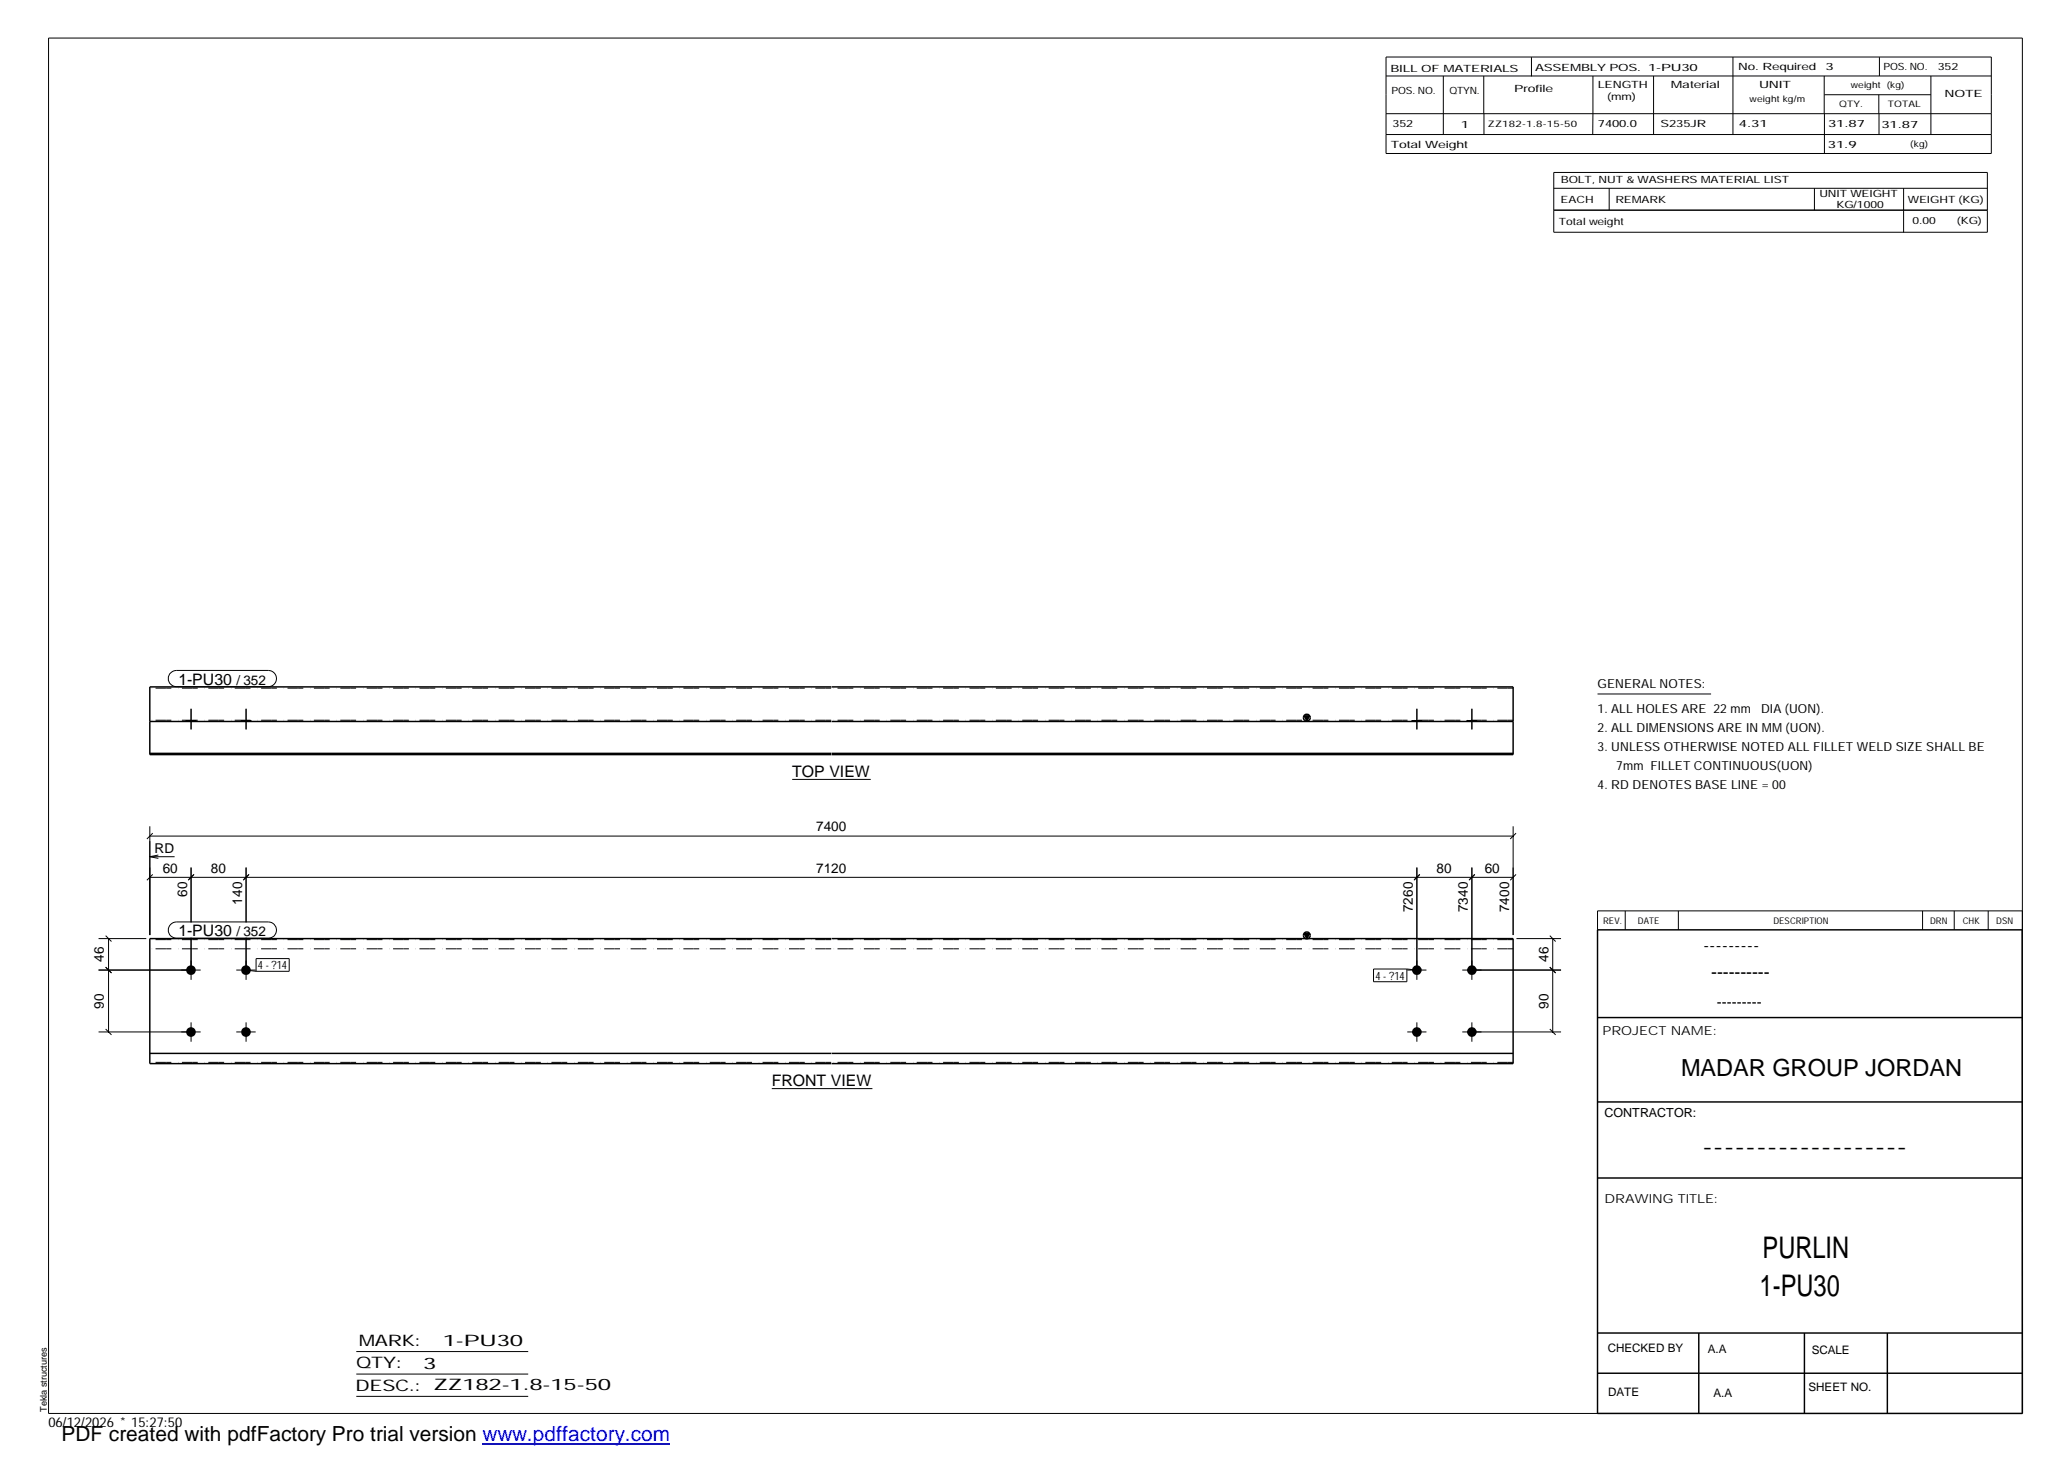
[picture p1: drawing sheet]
<svg xmlns="http://www.w3.org/2000/svg" width="420mm" height="297mm" viewBox="0 0 420 297" stroke-linecap="round" stroke-linejoin="round" font-family="sans-serif">
<g fill="#000">
<path d="M265 145.4h1.1l-.6 1.1zM265 189.7h1.1l-.6 1z"/>
<path d="M37.8 146.3h2v.3h-2z" fill-rule="evenodd"/>
<path d="M37.8 146.3h2v.3h-2z" fill-rule="evenodd"/>
<path d="M49 146.3h2v.3h-2z" fill-rule="evenodd"/>
<path d="M49 146.3h2v.3h-2z" fill-rule="evenodd"/>
<path d="M286.9 146.3h1.9v.3h-1.9z" fill-rule="evenodd"/>
<path d="M286.9 146.3h1.9v.3h-1.9z" fill-rule="evenodd"/>
<path d="M298.1 146.3h1.9v.3h-1.9z" fill-rule="evenodd"/>
<path d="M298.1 146.3h1.9v.3h-1.9z" fill-rule="evenodd"/>
<circle cx="38.8" cy="197.1" r=".98"/>
<circle cx="50" cy="197.1" r=".98"/>
<circle cx="287.9" cy="197.1" r=".97"/>
<circle cx="299" cy="197.1" r=".97"/>
<circle cx="38.8" cy="209.7" r=".98"/>
<circle cx="50" cy="209.7" r=".98"/>
<circle cx="287.9" cy="209.7" r=".97"/>
<circle cx="299" cy="209.7" r=".97"/>
</g>
<g fill="none" stroke="#000" stroke-width=".2">
<path d="M9.9 7.7h401v279.5h-401zM281.6 11.6h123v19.6h-123zM281.6 15.4h123M293.2 15.4v11.9M301.5 15.4v7.7M311.1 11.6v3.9M323.6 15.4v11.9M336 15.4v11.9M352.1 11.6v15.7M370.6 15.4v7.7M370.7 19.2h21.6M381.7 19.2v3.9"/>
<path d="M381.8 11.6v3.8M392.3 15.4v11.9M281.6 23.1h123M281.6 27.3h123M301.5 23.1v4.2M315.7 35h88.1v12.2h-88.1zM315.7 38.3h88.1M326.9 38.3v4.4M368.6 38.3v4.4M370.7 23.1v8.1M381.8 23.1v4.2M386.8 38.3v8.9"/>
<path d="M315.7 42.7h88.1M34.7 136.7l.5-.4 .6-.1h18.7a1.65 1.65 0 0 1 1.7 1.7 1.65 1.65 0 0 1-1.7 1.6h-18.7a1.63 1.63 0 0 1-1.5-1 1.63 1.63 0 0 1 .4-1.8zM37.8 146.3v.3M38.8 144v4.2M39.8 146.3v.3M49 146.3v.3M50 144v4.2M51 146.3v.3M161 158.4h15.9M286.9 146.3v.3M287.9 144v4.2M288.8 146.3v.3"/>
<path d="M298.1 146.3v.3M299 144v4.2M300 146.3v.3M324.6 141h23M30.4 169.9h277M30.4 167.9v22.1M30.4 178.3h277M30.4 174.1l1.8 .3M30.4 174.1h5.1M31 169.3l-1.2 1.2M31 177.7l-1.2 1.1M32.2 173.7l-1.8 .4"/>
<path d="M38.3 178.7l1.1-1-1.2 1.1M38.8 176.3v11.1M49.5 178.7l1.1-1-1.2 1.1M50 176.3v11.1M287.4 178.7l1.1-1-1.2 1.1M287.9 176.3v22.8M298.5 178.7l1.1-1-1.2 1.1M299 176.3v22.8M307.4 167.9v22.1M308 169.3l-1.2 1.2M308 177.7l-1.2 1.1M20 197.1h20.8"/>
<path d="M20 190.7h9.7M21.5 196.5l1.1 1.2M21.5 190.1l1.1 1.2M22.1 190.7v19M34.7 187.8l.5-.4 .6-.1h18.7a1.65 1.65 0 0 1 1.7 1.7 1.65 1.65 0 0 1-1.7 1.6h-18.7a1.63 1.63 0 0 1-1.5-1 1.63 1.63 0 0 1 .4-1.8zM38.8 190.5v8.6M48 197.1h3.9M50 190.5v8.6M50 197.1l2 .2M52 194.8h6.8v2.5h-6.8zM279.1 196.9h6.7v2.6h-6.7zM285.8 196.9l2.1 .2"/>
<path d="M285.9 197.1h3.9M297.1 197.1h20.1M308.1 190.7h9.1M314.9 196.5l1.2 1.2M314.9 190.1l1.2 1.2M315.5 190.7v19M330.2 185.1v3.8M341 185.1v3.8M390.6 185.1v3.8M397 185.1v3.8M403.9 185.1v3.8M410.9 185.1h-86.3v3.8"/>
<path d="M20 209.7h20.8M21.5 209.1l1.1 1.2M38.8 207.7v4M48 209.7h3.9M50 207.7v4M285.9 209.7h3.9M287.9 207.7v4M297.1 209.7h20.1M299 207.7v4M314.9 209.1l1.2 1.2M156.8 221.2h20.4M72.4 274.6h34.9"/>
<path d="M72.4 279.2h34.9M72.4 283.7h34.9"/>
</g>
<g fill="none" stroke="#000" stroke-width=".3">
<path d="M168.9 139.6h-138.5v13.7h138.5M169 139.6h138.4v13.7h-138.4M30.4 153.1h138.5M30.4 146.6h138.5M169 153.1h138.4M169 146.6h138.4M265 145.4h1.1l-.6 1.1zM168.9 190.7h-138.5v25.4h138.5M169 190.7h138.4v25.4h-138.4M265 189.7h1.1l-.6 1zM324.6 188.9h86.2l.1 98.3h-86.3zM30.4 214h138.5"/>
<path d="M169 214h138.4M324.6 206.7h86.3M324.6 239.3h86.3M324.6 223.9h86.3M324.6 270.8h86.3M324.6 279h86.3M345.1 270.8v16.4M366.6 270.8v16.4M383.5 270.8v16.4"/>
<circle cx="265.5" cy="145.8" r=".7"/>
<circle cx="265.5" cy="190" r=".7"/>
</g>
<path d="M168.9 139.8h-138.5M307.4 139.8h-138.4M168.9 146.3h-138.5M307.4 146.3h-138.4M168.9 192.8h-138.5M168.9 190.9h-138.5M307.4 192.8h-138.4M307.4 190.9h-138.4M168.9 215.8h-138.5M307.4 215.8h-138.4" fill="none" stroke="#000" stroke-width=".2" stroke-dasharray="1.1 0 2.1 .7 0 1.4" stroke-linecap="butt"/>
<path d="M98 293.3h38.2" fill="none" stroke="#00f" stroke-width=".3"/>
<g font-size="6.1">
<text x="358.1" y="255.5">PURLIN</text>
<text x="357.5" y="263.3">1-PU30</text>
</g>
<text font-size="4.8" x="341.5" y="218.6">MADAR GROUP JORDAN</text>
<text font-size="4.2" x="12.5" y="292.7">PDF created with pdfFactory Pro trial version www.pdffactory.com</text>
<g font-size="3.6">
<text x="346.1" y="193.2">---------</text>
<text x="347.7" y="198.6">----------</text>
<text x="345.8" y="234.2">-------------------</text>
</g>
<g font-size="3.2">
<text x="36.2" y="139.1">1-PU30</text>
<text x="161" y="157.8">TOP VIEW</text>
<text x="36.2" y="190.2">1-PU30</text>
<text x="156.8" y="220.7">FRONT VIEW</text>
<text x="72.9" y="273.5">MARK:</text>
<text x="90" y="273.5">1-PU30</text>
<text x="72.4" y="278">QTY:</text>
<text x="86" y="278.1">3</text>
<text x="72.2" y="282.6">DESC.:</text>
<text x="88.1" y="282.4">ZZ182-1.8-15-50</text>
</g>
<text font-size="3" x="348.8" y="204.5">---------</text>
<g font-size="2.8">
<text x="48" y="139.1">/ 352</text>
<text x="31.4" y="173.2">RD</text>
<text x="165.8" y="168.9">7400</text>
<text x="33.1" y="177.3">60</text>
<text x="42.8" y="177.3">80</text>
<text x="165.8" y="177.3">7120</text>
<text x="291.9" y="177.3">80</text>
<text x="301.7" y="177.3">60</text>
<text x="38" y="182.3" transform="rotate(-90 38 182.3)">60</text>
<text x="49.2" y="183.8" transform="rotate(-90 49.2 183.8)">140</text>
<text x="287.1" y="185.4" transform="rotate(-90 287.1 185.4)">7260</text>
<text x="298.2" y="185.4" transform="rotate(-90 298.2 185.4)">7340</text>
<text x="306.6" y="185.4" transform="rotate(-90 306.6 185.4)">7400</text>
<text x="48" y="190.2">/ 352</text>
<text x="21.1" y="195.4" transform="rotate(-90 21.1 195.4)">46</text>
<text x="314.6" y="195.4" transform="rotate(-90 314.6 195.4)">46</text>
<text x="21.1" y="205" transform="rotate(-90 21.1 205)">90</text>
<text x="314.6" y="205" transform="rotate(-90 314.6 205)">90</text>
<text x="9.8" y="290">06/12/2026 * 15:27:50</text>
</g>
<g font-size="2.5">
<text x="324.6" y="139.9">GENERAL NOTES:</text>
<text x="324.6" y="148.7">2. ALL DIMENSIONS ARE IN MM (UON).</text>
<text x="324.6" y="144.9">1. ALL HOLES ARE 22 mm</text>
<text x="357.8" y="144.9">DIA (UON).</text>
<text x="324.6" y="152.5">3. UNLESS OTHERWISE NOTED ALL FILLET WELD SIZE SHALL BE</text>
<text x="324.6" y="160.2">4. RD DENOTES BASE LINE = 00</text>
<text x="328.4" y="156.4">7mm FILLET CONTINUOUS(UON)</text>
<text x="325.6" y="210.3">PROJECT NAME:</text>
<text x="326" y="226.9">CONTRACTOR:</text>
<text x="326" y="244.4">DRAWING TITLE:</text>
</g>
<g font-size="2.4">
<text x="326.7" y="274.7">CHECKED BY</text>
<text x="347" y="275">A.A</text>
<text x="368.1" y="275.1">SCALE</text>
<text x="326.7" y="283.6">DATE</text>
<text x="348.1" y="283.9">A.A</text>
<text x="367.5" y="282.6">SHEET NO.</text>
</g>
<g font-size="2.3">
<text x="52.4" y="196.9">4 - ?14</text>
<text x="279.5" y="199">4 - ?14</text>
</g>
<g font-size="2">
<text x="282.5" y="14.6">BILL OF MATERIALS</text>
<text x="311.9" y="14.4">ASSEMBLY POS.</text>
<text x="324.6" y="17.9">LENGTH</text>
<text x="334.9" y="14.4">1-PU30</text>
<text x="339.5" y="17.9">Material</text>
<text x="353.1" y="14.2">No. Required</text>
<text x="357.4" y="17.9">UNIT</text>
<text x="370.9" y="14.2">3</text>
<text x="382.7" y="14.2">POS. NO.</text>
<text x="393.7" y="14.3">352</text>
<text x="282.7" y="19.1">POS. NO.</text>
<text x="294.5" y="19">QTYN.</text>
<text x="307.6" y="18.7">Profile</text>
<text x="326.5" y="20.4">(mm)</text>
<text x="395.1" y="19.6">NOTE</text>
<text x="282.9" y="25.8">352</text>
<text x="296.8" y="26">1</text>
<text x="324.7" y="25.9">7400.0</text>
<text x="337.4" y="25.9">S235JR</text>
<text x="353.3" y="25.9">4.31</text>
<text x="371.4" y="25.9">31.87</text>
<text x="382.3" y="25.9">31.87</text>
<text x="282.6" y="30.1">Total Weight</text>
<text x="371.4" y="30">31.9</text>
<text x="317.1" y="41.3">EACH</text>
<text x="317.1" y="37.2">BOLT, NUT &amp; WASHERS MATERIAL LIST</text>
<text x="328.2" y="41.3">REMARK</text>
<text x="369.7" y="40.1">UNIT WEIGHT</text>
<text x="387.6" y="41.2">WEIGHT (KG)</text>
<text x="316.7" y="45.7">Total weight</text>
<text x="373.1" y="42.2">KG/1000</text>
<text x="388.6" y="45.6">0.00</text>
<text x="397.6" y="45.5">(KG)</text>
</g>
<g font-size="1.9">
<text x="325.7" y="187.8">REV.</text>
<text x="332.8" y="187.6">DATE</text>
<text x="360.3" y="187.7">DESCRIPTION</text>
<text x="392.1" y="187.6">DRN</text>
<text x="398.8" y="187.6">CHK</text>
<text x="405.6" y="187.7">DSN</text>
<text x="9.5" y="286.8" transform="rotate(-90 9.5 286.8)">Tekla structures</text>
</g>
<g font-size="1.8">
<text x="376" y="17.9">weight (kg)</text>
<text x="355.5" y="20.7">weight kg/m</text>
<text x="373.6" y="21.7">QTY.</text>
<text x="383.5" y="21.8">TOTAL</text>
<text x="302.3" y="25.9">ZZ182-1.8-15-50</text>
<text x="388.1" y="29.8">(kg)</text>
</g>
</svg>
